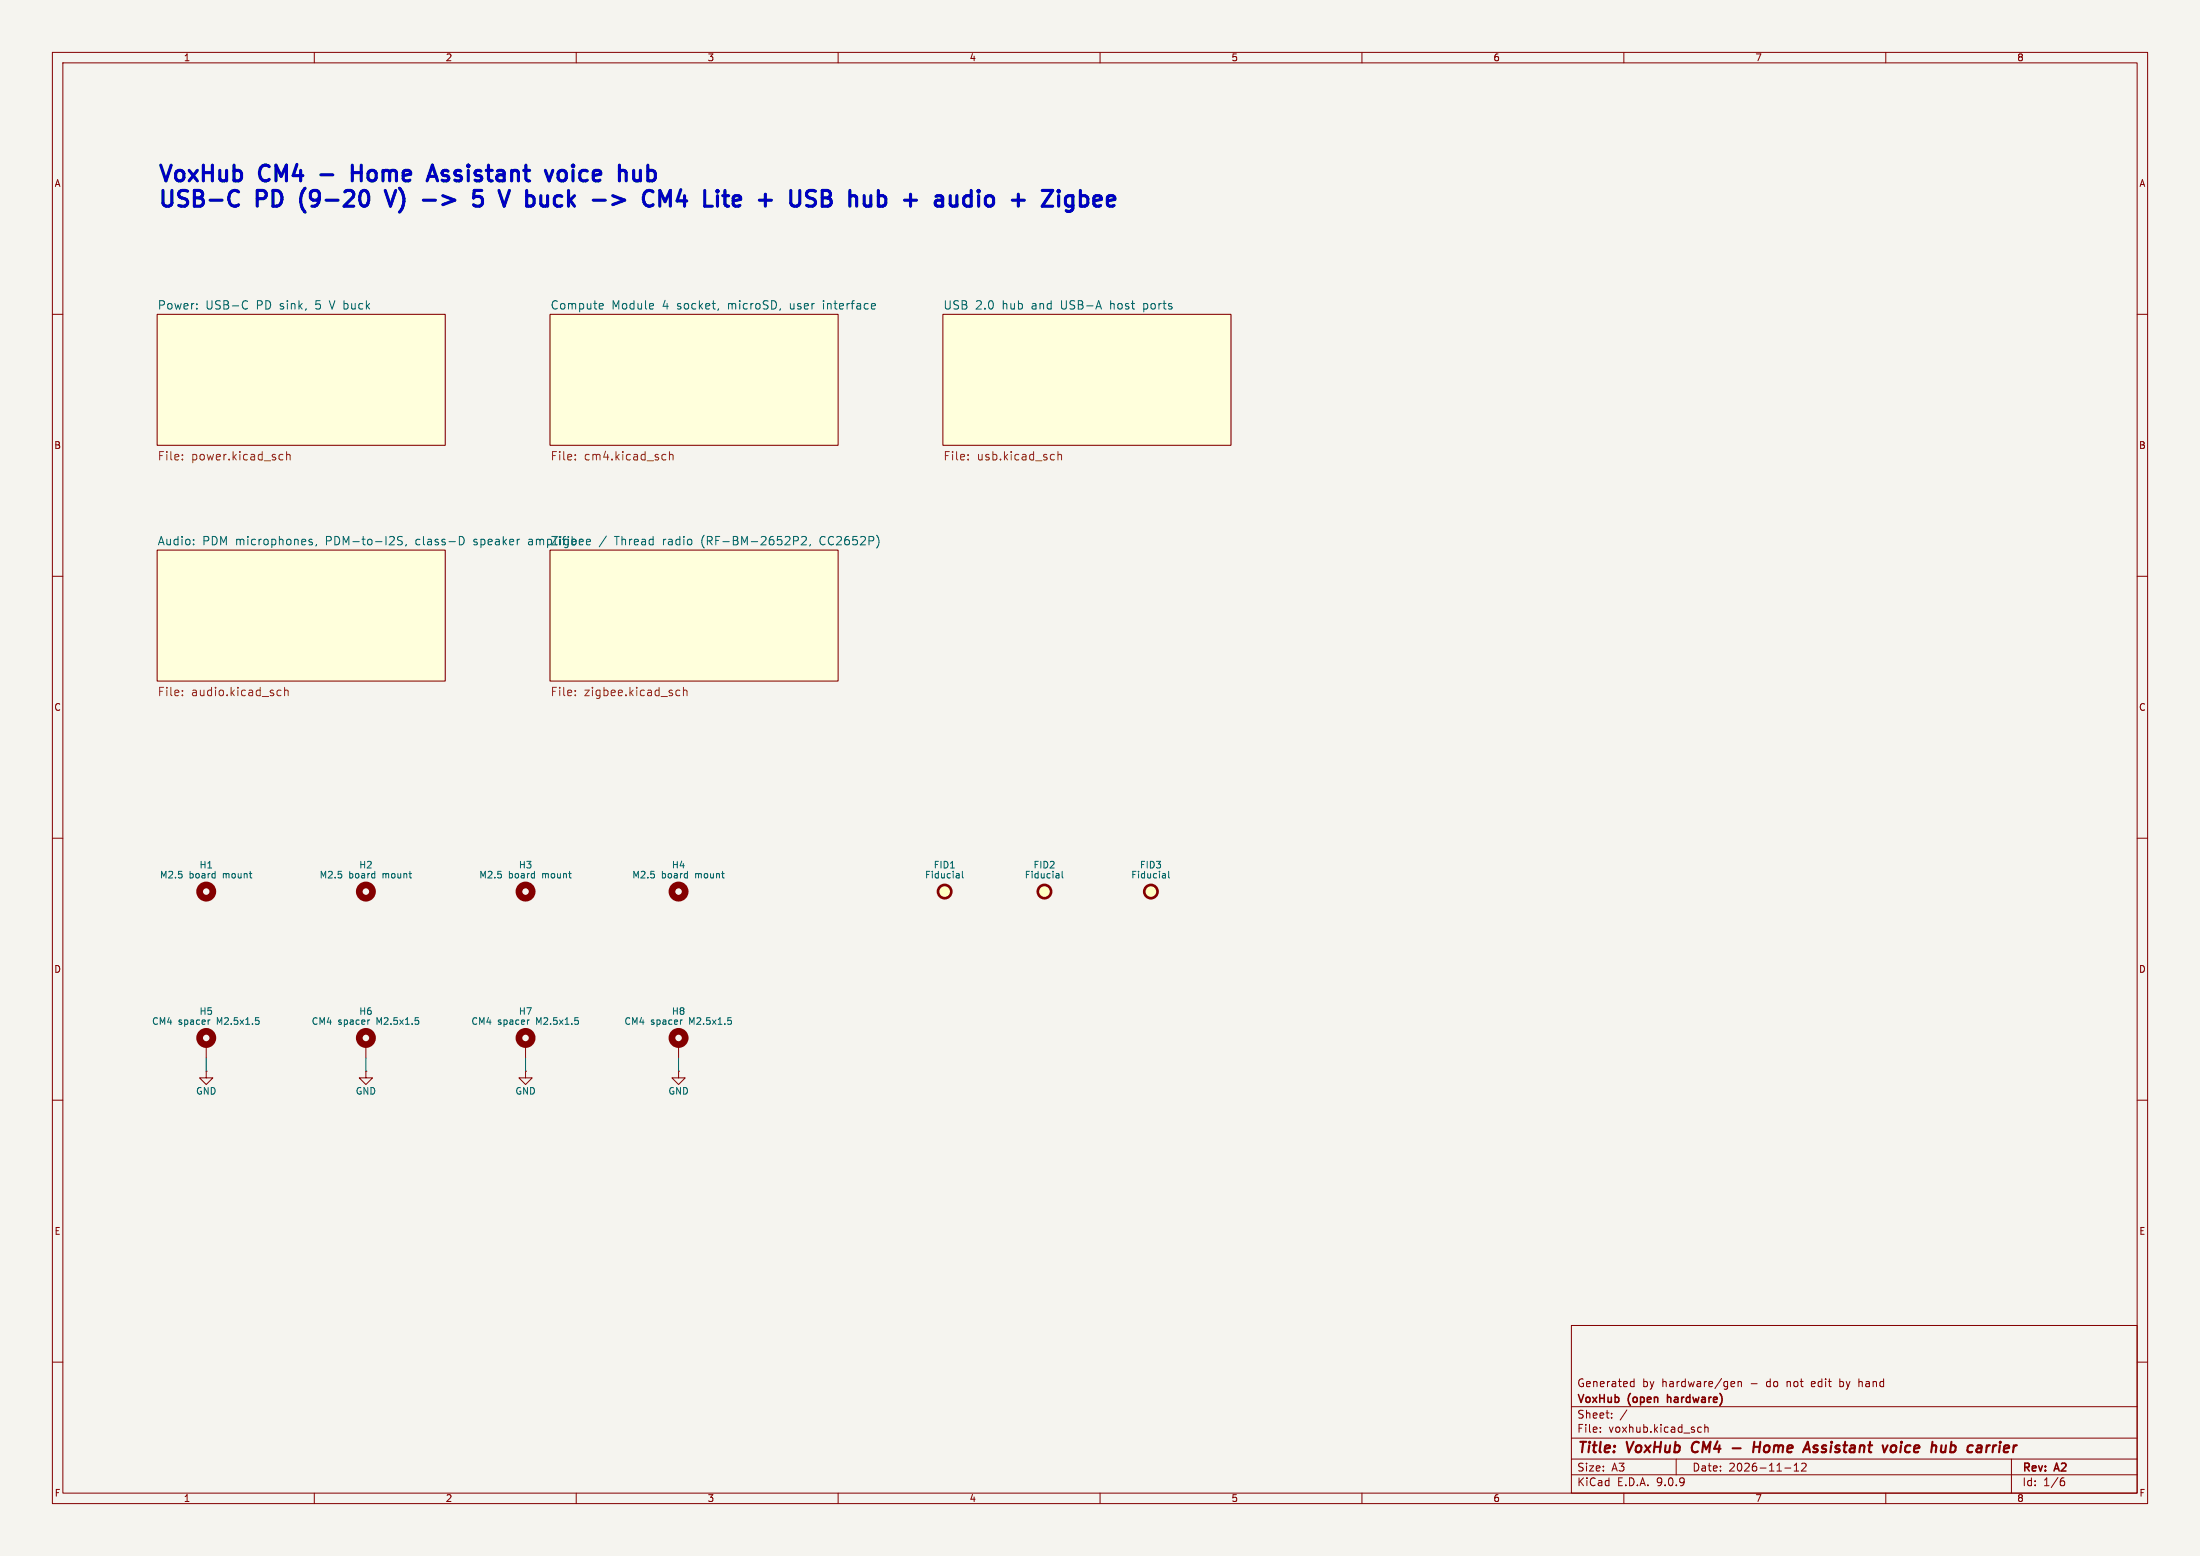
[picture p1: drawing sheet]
(kicad_sch
 (version 20250114)
 (generator "eeschema")
 (generator_version "9.0")
 (paper "A3")
 (title_block
  (title "VoxHub CM4 - Home Assistant voice hub carrier")
  (date "2026-11-12")
  (rev "A2")
  (company "VoxHub (open hardware)")
  (comment 1 "Generated by hardware/gen - do not edit by hand"))
 (lib_symbols
  (symbol "voxhub:Fiducial" (exclude_from_sim no) (in_bom no) (on_board yes)
   (property "Reference" "FID" (at 0 5.08 0) (effects (font (size 1.27 1.27))))
   (property "Value" "Fiducial" (at 0 3.175 0) (effects (font (size 1.27 1.27))))
   (property "Footprint" "" (at 0 0 0) (effects (font (size 1.27 1.27)) (hide yes)))
   (property "Datasheet" "~" (at 0 0 0) (effects (font (size 1.27 1.27)) (hide yes)))
   (property "Description" "Fiducial Marker" (at 0 0 0) (effects (font (size 1.27 1.27)) (hide yes)))
   (symbol "Fiducial_0_1"
    (circle (center 0 0) (radius 1.27) (stroke (width 0.508) (type default)) (fill (type background))))
   (embedded_fonts no))
  (symbol "voxhub:GND"
   (power)
   (pin_numbers (hide yes))
   (pin_names (offset 0) (hide yes)) (exclude_from_sim no) (in_bom yes) (on_board yes)
   (property "Reference" "#PWR" (at 0 -6.35 0) (effects (font (size 1.27 1.27)) (hide yes)))
   (property "Value" "GND" (at 0 -3.81 0) (effects (font (size 1.27 1.27))))
   (property "Footprint" "" (at 0 0 0) (effects (font (size 1.27 1.27)) (hide yes)))
   (property "Datasheet" "" (at 0 0 0) (effects (font (size 1.27 1.27)) (hide yes)))
   (property "Description" "Power symbol creates a global label with name \"GND\" , ground" (at 0 0 0) (effects (font (size 1.27 1.27)) (hide yes)))
   (symbol "GND_0_1"
    (polyline (pts (xy 0 0) (xy 0 -1.27) (xy 1.27 -1.27) (xy 0 -2.54) (xy -1.27 -1.27) (xy 0 -1.27)) (stroke (width 0) (type default)) (fill (type none))))
   (symbol "GND_1_1"
    (pin power_in line (at 0 0 270) (length 0) (name "~" (effects (font (size 1.27 1.27)))) (number "1" (effects (font (size 1.27 1.27))))))
   (embedded_fonts no))
  (symbol "voxhub:MountingHole"
   (pin_names (offset 1.016)) (exclude_from_sim no) (in_bom no) (on_board yes)
   (property "Reference" "H" (at 0 5.08 0) (effects (font (size 1.27 1.27))))
   (property "Value" "MountingHole" (at 0 3.175 0) (effects (font (size 1.27 1.27))))
   (property "Footprint" "" (at 0 0 0) (effects (font (size 1.27 1.27)) (hide yes)))
   (property "Datasheet" "~" (at 0 0 0) (effects (font (size 1.27 1.27)) (hide yes)))
   (property "Description" "Mounting Hole without connection" (at 0 0 0) (effects (font (size 1.27 1.27)) (hide yes)))
   (symbol "MountingHole_0_1"
    (circle (center 0 0) (radius 1.27) (stroke (width 1.27) (type default)) (fill (type none))))
   (embedded_fonts no))
  (symbol "voxhub:MountingHole_Pad"
   (pin_numbers (hide yes))
   (pin_names (offset 1.016) (hide yes)) (exclude_from_sim no) (in_bom no) (on_board yes)
   (property "Reference" "H" (at 0 6.35 0) (effects (font (size 1.27 1.27))))
   (property "Value" "MountingHole_Pad" (at 0 4.445 0) (effects (font (size 1.27 1.27))))
   (property "Footprint" "" (at 0 0 0) (effects (font (size 1.27 1.27)) (hide yes)))
   (property "Datasheet" "~" (at 0 0 0) (effects (font (size 1.27 1.27)) (hide yes)))
   (property "Description" "Mounting Hole with connection" (at 0 0 0) (effects (font (size 1.27 1.27)) (hide yes)))
   (symbol "MountingHole_Pad_0_1"
    (circle (center 0 1.27) (radius 1.27) (stroke (width 1.27) (type default)) (fill (type none))))
   (symbol "MountingHole_Pad_1_1"
    (pin input line (at 0 -2.54 90) (length 2.54) (name "1" (effects (font (size 1.27 1.27)))) (number "1" (effects (font (size 1.27 1.27))))))
   (embedded_fonts no)))
 (text "VoxHub CM4 - Home Assistant voice hub\nUSB-C PD (9-20 V) -> 5 V buck -> CM4 Lite + USB hub + audio + Zigbee"
  (exclude_from_sim no)
  (at 30 40 0)
  (effects (font (size 3 3) (bold yes)) (justify left bottom)))
 (symbol
  (lib_id "voxhub:MountingHole")
  (at 39.37 170.18 0)
  (unit 1)
  (exclude_from_sim no)
  (in_bom no)
  (on_board yes)
  (dnp no)
  (property "Reference" "H1" (at 39.37 165.1 0) (effects (font (size 1.27 1.27))))
  (property "Value" "M2.5 board mount" (at 39.37 167.005 0) (effects (font (size 1.27 1.27))))
  (property "Footprint" "MountingHole:MountingHole_2.7mm_M2.5" (at 39.37 170.18 0) (effects (font (size 1.27 1.27)) (hide yes)))
  (property "Datasheet" "~" (at 39.37 170.18 0) (effects (font (size 1.27 1.27)) (hide yes)))
  (property "Description" "Mounting Hole without connection" (at 39.37 170.18 0) (effects (font (size 1.27 1.27)) (hide yes)))
  (property "MPN" "" (at 39.37 170.18 0) (effects (font (size 1.27 1.27)) (hide yes)))
  (property "Manufacturer" "" (at 39.37 170.18 0) (effects (font (size 1.27 1.27)) (hide yes)))
  (property "PartDescription" "PCB mounting hole" (at 39.37 170.18 0) (effects (font (size 1.27 1.27)) (hide yes))))
 (symbol
  (lib_id "voxhub:MountingHole")
  (at 69.85 170.18 0)
  (unit 1)
  (exclude_from_sim no)
  (in_bom no)
  (on_board yes)
  (dnp no)
  (property "Reference" "H2" (at 69.85 165.1 0) (effects (font (size 1.27 1.27))))
  (property "Value" "M2.5 board mount" (at 69.85 167.005 0) (effects (font (size 1.27 1.27))))
  (property "Footprint" "MountingHole:MountingHole_2.7mm_M2.5" (at 69.85 170.18 0) (effects (font (size 1.27 1.27)) (hide yes)))
  (property "Datasheet" "~" (at 69.85 170.18 0) (effects (font (size 1.27 1.27)) (hide yes)))
  (property "Description" "Mounting Hole without connection" (at 69.85 170.18 0) (effects (font (size 1.27 1.27)) (hide yes)))
  (property "MPN" "" (at 69.85 170.18 0) (effects (font (size 1.27 1.27)) (hide yes)))
  (property "Manufacturer" "" (at 69.85 170.18 0) (effects (font (size 1.27 1.27)) (hide yes)))
  (property "PartDescription" "PCB mounting hole" (at 69.85 170.18 0) (effects (font (size 1.27 1.27)) (hide yes))))
 (symbol
  (lib_id "voxhub:MountingHole")
  (at 100.33 170.18 0)
  (unit 1)
  (exclude_from_sim no)
  (in_bom no)
  (on_board yes)
  (dnp no)
  (property "Reference" "H3" (at 100.33 165.1 0) (effects (font (size 1.27 1.27))))
  (property "Value" "M2.5 board mount" (at 100.33 167.005 0) (effects (font (size 1.27 1.27))))
  (property "Footprint" "MountingHole:MountingHole_2.7mm_M2.5" (at 100.33 170.18 0) (effects (font (size 1.27 1.27)) (hide yes)))
  (property "Datasheet" "~" (at 100.33 170.18 0) (effects (font (size 1.27 1.27)) (hide yes)))
  (property "Description" "Mounting Hole without connection" (at 100.33 170.18 0) (effects (font (size 1.27 1.27)) (hide yes)))
  (property "MPN" "" (at 100.33 170.18 0) (effects (font (size 1.27 1.27)) (hide yes)))
  (property "Manufacturer" "" (at 100.33 170.18 0) (effects (font (size 1.27 1.27)) (hide yes)))
  (property "PartDescription" "PCB mounting hole" (at 100.33 170.18 0) (effects (font (size 1.27 1.27)) (hide yes))))
 (symbol
  (lib_id "voxhub:MountingHole")
  (at 129.54 170.18 0)
  (unit 1)
  (exclude_from_sim no)
  (in_bom no)
  (on_board yes)
  (dnp no)
  (property "Reference" "H4" (at 129.54 165.1 0) (effects (font (size 1.27 1.27))))
  (property "Value" "M2.5 board mount" (at 129.54 167.005 0) (effects (font (size 1.27 1.27))))
  (property "Footprint" "MountingHole:MountingHole_2.7mm_M2.5" (at 129.54 170.18 0) (effects (font (size 1.27 1.27)) (hide yes)))
  (property "Datasheet" "~" (at 129.54 170.18 0) (effects (font (size 1.27 1.27)) (hide yes)))
  (property "Description" "Mounting Hole without connection" (at 129.54 170.18 0) (effects (font (size 1.27 1.27)) (hide yes)))
  (property "MPN" "" (at 129.54 170.18 0) (effects (font (size 1.27 1.27)) (hide yes)))
  (property "Manufacturer" "" (at 129.54 170.18 0) (effects (font (size 1.27 1.27)) (hide yes)))
  (property "PartDescription" "PCB mounting hole" (at 129.54 170.18 0) (effects (font (size 1.27 1.27)) (hide yes))))
 (symbol
  (lib_id "voxhub:MountingHole_Pad")
  (at 39.37 199.39 0)
  (unit 1)
  (exclude_from_sim no)
  (in_bom yes)
  (on_board yes)
  (dnp no)
  (property "Reference" "H5" (at 39.37 193.04 0) (effects (font (size 1.27 1.27))))
  (property "Value" "CM4 spacer M2.5x1.5" (at 39.37 194.945 0) (effects (font (size 1.27 1.27))))
  (property "Footprint" "Mounting_Wuerth:Mounting_Wuerth_WA-SMSI-M2.5_H1.5mm_9774015151" (at 39.37 199.39 0) (effects (font (size 1.27 1.27)) (hide yes)))
  (property "Datasheet" "~" (at 39.37 199.39 0) (effects (font (size 1.27 1.27)) (hide yes)))
  (property "Description" "Mounting Hole with connection" (at 39.37 199.39 0) (effects (font (size 1.27 1.27)) (hide yes)))
  (property "Manufacturer" "Wurth Elektronik" (at 39.37 199.39 0) (effects (font (size 1.27 1.27)) (hide yes)))
  (property "MPN" "9774015151R" (at 39.37 199.39 0) (effects (font (size 1.27 1.27)) (hide yes)))
  (property "PartDescription" "SMT spacer M2.5 internal thread, 1.5mm" (at 39.37 199.39 0) (effects (font (size 1.27 1.27)) (hide yes)))
  (pin "1"))
 (wire
  (pts (xy 39.37 201.93) (xy 39.37 204.47))
  (stroke (width 0) (type default)))
 (symbol
  (lib_id "voxhub:GND")
  (at 39.37 204.47 0)
  (unit 1)
  (exclude_from_sim no)
  (in_bom no)
  (on_board yes)
  (dnp no)
  (property "Reference" "#PWR101" (at 39.37 210.82 0) (effects (font (size 1.27 1.27)) (hide yes)))
  (property "Value" "GND" (at 39.37 208.27 0) (effects (font (size 1.27 1.27))))
  (property "Footprint" "" (at 39.37 204.47 0) (effects (font (size 1.27 1.27)) (hide yes)))
  (property "Datasheet" "" (at 39.37 204.47 0) (effects (font (size 1.27 1.27)) (hide yes)))
  (property "Description" "Power symbol creates a global label with name \"GND\" , ground" (at 39.37 204.47 0) (effects (font (size 1.27 1.27)) (hide yes)))
  (pin "1"))
 (symbol
  (lib_id "voxhub:MountingHole_Pad")
  (at 69.85 199.39 0)
  (unit 1)
  (exclude_from_sim no)
  (in_bom yes)
  (on_board yes)
  (dnp no)
  (property "Reference" "H6" (at 69.85 193.04 0) (effects (font (size 1.27 1.27))))
  (property "Value" "CM4 spacer M2.5x1.5" (at 69.85 194.945 0) (effects (font (size 1.27 1.27))))
  (property "Footprint" "Mounting_Wuerth:Mounting_Wuerth_WA-SMSI-M2.5_H1.5mm_9774015151" (at 69.85 199.39 0) (effects (font (size 1.27 1.27)) (hide yes)))
  (property "Datasheet" "~" (at 69.85 199.39 0) (effects (font (size 1.27 1.27)) (hide yes)))
  (property "Description" "Mounting Hole with connection" (at 69.85 199.39 0) (effects (font (size 1.27 1.27)) (hide yes)))
  (property "Manufacturer" "Wurth Elektronik" (at 69.85 199.39 0) (effects (font (size 1.27 1.27)) (hide yes)))
  (property "MPN" "9774015151R" (at 69.85 199.39 0) (effects (font (size 1.27 1.27)) (hide yes)))
  (property "PartDescription" "SMT spacer M2.5 internal thread, 1.5mm" (at 69.85 199.39 0) (effects (font (size 1.27 1.27)) (hide yes)))
  (pin "1"))
 (wire
  (pts (xy 69.85 201.93) (xy 69.85 204.47))
  (stroke (width 0) (type default)))
 (symbol
  (lib_id "voxhub:GND")
  (at 69.85 204.47 0)
  (unit 1)
  (exclude_from_sim no)
  (in_bom no)
  (on_board yes)
  (dnp no)
  (property "Reference" "#PWR102" (at 69.85 210.82 0) (effects (font (size 1.27 1.27)) (hide yes)))
  (property "Value" "GND" (at 69.85 208.27 0) (effects (font (size 1.27 1.27))))
  (property "Footprint" "" (at 69.85 204.47 0) (effects (font (size 1.27 1.27)) (hide yes)))
  (property "Datasheet" "" (at 69.85 204.47 0) (effects (font (size 1.27 1.27)) (hide yes)))
  (property "Description" "Power symbol creates a global label with name \"GND\" , ground" (at 69.85 204.47 0) (effects (font (size 1.27 1.27)) (hide yes)))
  (pin "1"))
 (symbol
  (lib_id "voxhub:MountingHole_Pad")
  (at 100.33 199.39 0)
  (unit 1)
  (exclude_from_sim no)
  (in_bom yes)
  (on_board yes)
  (dnp no)
  (property "Reference" "H7" (at 100.33 193.04 0) (effects (font (size 1.27 1.27))))
  (property "Value" "CM4 spacer M2.5x1.5" (at 100.33 194.945 0) (effects (font (size 1.27 1.27))))
  (property "Footprint" "Mounting_Wuerth:Mounting_Wuerth_WA-SMSI-M2.5_H1.5mm_9774015151" (at 100.33 199.39 0) (effects (font (size 1.27 1.27)) (hide yes)))
  (property "Datasheet" "~" (at 100.33 199.39 0) (effects (font (size 1.27 1.27)) (hide yes)))
  (property "Description" "Mounting Hole with connection" (at 100.33 199.39 0) (effects (font (size 1.27 1.27)) (hide yes)))
  (property "Manufacturer" "Wurth Elektronik" (at 100.33 199.39 0) (effects (font (size 1.27 1.27)) (hide yes)))
  (property "MPN" "9774015151R" (at 100.33 199.39 0) (effects (font (size 1.27 1.27)) (hide yes)))
  (property "PartDescription" "SMT spacer M2.5 internal thread, 1.5mm" (at 100.33 199.39 0) (effects (font (size 1.27 1.27)) (hide yes)))
  (pin "1"))
 (wire
  (pts (xy 100.33 201.93) (xy 100.33 204.47))
  (stroke (width 0) (type default)))
 (symbol
  (lib_id "voxhub:GND")
  (at 100.33 204.47 0)
  (unit 1)
  (exclude_from_sim no)
  (in_bom no)
  (on_board yes)
  (dnp no)
  (property "Reference" "#PWR103" (at 100.33 210.82 0) (effects (font (size 1.27 1.27)) (hide yes)))
  (property "Value" "GND" (at 100.33 208.27 0) (effects (font (size 1.27 1.27))))
  (property "Footprint" "" (at 100.33 204.47 0) (effects (font (size 1.27 1.27)) (hide yes)))
  (property "Datasheet" "" (at 100.33 204.47 0) (effects (font (size 1.27 1.27)) (hide yes)))
  (property "Description" "Power symbol creates a global label with name \"GND\" , ground" (at 100.33 204.47 0) (effects (font (size 1.27 1.27)) (hide yes)))
  (pin "1"))
 (symbol
  (lib_id "voxhub:MountingHole_Pad")
  (at 129.54 199.39 0)
  (unit 1)
  (exclude_from_sim no)
  (in_bom yes)
  (on_board yes)
  (dnp no)
  (property "Reference" "H8" (at 129.54 193.04 0) (effects (font (size 1.27 1.27))))
  (property "Value" "CM4 spacer M2.5x1.5" (at 129.54 194.945 0) (effects (font (size 1.27 1.27))))
  (property "Footprint" "Mounting_Wuerth:Mounting_Wuerth_WA-SMSI-M2.5_H1.5mm_9774015151" (at 129.54 199.39 0) (effects (font (size 1.27 1.27)) (hide yes)))
  (property "Datasheet" "~" (at 129.54 199.39 0) (effects (font (size 1.27 1.27)) (hide yes)))
  (property "Description" "Mounting Hole with connection" (at 129.54 199.39 0) (effects (font (size 1.27 1.27)) (hide yes)))
  (property "Manufacturer" "Wurth Elektronik" (at 129.54 199.39 0) (effects (font (size 1.27 1.27)) (hide yes)))
  (property "MPN" "9774015151R" (at 129.54 199.39 0) (effects (font (size 1.27 1.27)) (hide yes)))
  (property "PartDescription" "SMT spacer M2.5 internal thread, 1.5mm" (at 129.54 199.39 0) (effects (font (size 1.27 1.27)) (hide yes)))
  (pin "1"))
 (wire
  (pts (xy 129.54 201.93) (xy 129.54 204.47))
  (stroke (width 0) (type default)))
 (symbol
  (lib_id "voxhub:GND")
  (at 129.54 204.47 0)
  (unit 1)
  (exclude_from_sim no)
  (in_bom no)
  (on_board yes)
  (dnp no)
  (property "Reference" "#PWR104" (at 129.54 210.82 0) (effects (font (size 1.27 1.27)) (hide yes)))
  (property "Value" "GND" (at 129.54 208.27 0) (effects (font (size 1.27 1.27))))
  (property "Footprint" "" (at 129.54 204.47 0) (effects (font (size 1.27 1.27)) (hide yes)))
  (property "Datasheet" "" (at 129.54 204.47 0) (effects (font (size 1.27 1.27)) (hide yes)))
  (property "Description" "Power symbol creates a global label with name \"GND\" , ground" (at 129.54 204.47 0) (effects (font (size 1.27 1.27)) (hide yes)))
  (pin "1"))
 (symbol
  (lib_id "voxhub:Fiducial")
  (at 180.34 170.18 0)
  (unit 1)
  (exclude_from_sim no)
  (in_bom no)
  (on_board yes)
  (dnp no)
  (property "Reference" "FID1" (at 180.34 165.1 0) (effects (font (size 1.27 1.27))))
  (property "Value" "Fiducial" (at 180.34 167.005 0) (effects (font (size 1.27 1.27))))
  (property "Footprint" "Fiducial:Fiducial_1mm_Mask2mm" (at 180.34 170.18 0) (effects (font (size 1.27 1.27)) (hide yes)))
  (property "Datasheet" "~" (at 180.34 170.18 0) (effects (font (size 1.27 1.27)) (hide yes)))
  (property "Description" "Fiducial Marker" (at 180.34 170.18 0) (effects (font (size 1.27 1.27)) (hide yes)))
  (property "MPN" "" (at 180.34 170.18 0) (effects (font (size 1.27 1.27)) (hide yes)))
  (property "Manufacturer" "" (at 180.34 170.18 0) (effects (font (size 1.27 1.27)) (hide yes)))
  (property "PartDescription" "Fiducial" (at 180.34 170.18 0) (effects (font (size 1.27 1.27)) (hide yes))))
 (symbol
  (lib_id "voxhub:Fiducial")
  (at 199.39 170.18 0)
  (unit 1)
  (exclude_from_sim no)
  (in_bom no)
  (on_board yes)
  (dnp no)
  (property "Reference" "FID2" (at 199.39 165.1 0) (effects (font (size 1.27 1.27))))
  (property "Value" "Fiducial" (at 199.39 167.005 0) (effects (font (size 1.27 1.27))))
  (property "Footprint" "Fiducial:Fiducial_1mm_Mask2mm" (at 199.39 170.18 0) (effects (font (size 1.27 1.27)) (hide yes)))
  (property "Datasheet" "~" (at 199.39 170.18 0) (effects (font (size 1.27 1.27)) (hide yes)))
  (property "Description" "Fiducial Marker" (at 199.39 170.18 0) (effects (font (size 1.27 1.27)) (hide yes)))
  (property "MPN" "" (at 199.39 170.18 0) (effects (font (size 1.27 1.27)) (hide yes)))
  (property "Manufacturer" "" (at 199.39 170.18 0) (effects (font (size 1.27 1.27)) (hide yes)))
  (property "PartDescription" "Fiducial" (at 199.39 170.18 0) (effects (font (size 1.27 1.27)) (hide yes))))
 (symbol
  (lib_id "voxhub:Fiducial")
  (at 219.71 170.18 0)
  (unit 1)
  (exclude_from_sim no)
  (in_bom no)
  (on_board yes)
  (dnp no)
  (property "Reference" "FID3" (at 219.71 165.1 0) (effects (font (size 1.27 1.27))))
  (property "Value" "Fiducial" (at 219.71 167.005 0) (effects (font (size 1.27 1.27))))
  (property "Footprint" "Fiducial:Fiducial_1mm_Mask2mm" (at 219.71 170.18 0) (effects (font (size 1.27 1.27)) (hide yes)))
  (property "Datasheet" "~" (at 219.71 170.18 0) (effects (font (size 1.27 1.27)) (hide yes)))
  (property "Description" "Fiducial Marker" (at 219.71 170.18 0) (effects (font (size 1.27 1.27)) (hide yes)))
  (property "MPN" "" (at 219.71 170.18 0) (effects (font (size 1.27 1.27)) (hide yes)))
  (property "Manufacturer" "" (at 219.71 170.18 0) (effects (font (size 1.27 1.27)) (hide yes)))
  (property "PartDescription" "Fiducial" (at 219.71 170.18 0) (effects (font (size 1.27 1.27)) (hide yes))))
 (sheet
  (at 30 60)
  (size 55 25)
  (exclude_from_sim no)
  (in_bom yes)
  (on_board yes)
  (dnp no)
  (fields_autoplaced yes)
  (stroke (width 0.2) (type solid))
  (fill (color 255 255 220 1))
  (property "Sheetname" "Power: USB-C PD sink, 5 V buck" (at 30 59.2 0) (effects (font (size 1.6 1.6)) (justify left bottom)))
  (property "Sheetfile" "power.kicad_sch" (at 30 88 0) (effects (font (size 1.6 1.6)) (justify left bottom))))
 (sheet
  (at 105 60)
  (size 55 25)
  (exclude_from_sim no)
  (in_bom yes)
  (on_board yes)
  (dnp no)
  (fields_autoplaced yes)
  (stroke (width 0.2) (type solid))
  (fill (color 255 255 220 1))
  (property "Sheetname" "Compute Module 4 socket, microSD, user interface" (at 105 59.2 0) (effects (font (size 1.6 1.6)) (justify left bottom)))
  (property "Sheetfile" "cm4.kicad_sch" (at 105 88 0) (effects (font (size 1.6 1.6)) (justify left bottom))))
 (sheet
  (at 180 60)
  (size 55 25)
  (exclude_from_sim no)
  (in_bom yes)
  (on_board yes)
  (dnp no)
  (fields_autoplaced yes)
  (stroke (width 0.2) (type solid))
  (fill (color 255 255 220 1))
  (property "Sheetname" "USB 2.0 hub and USB-A host ports" (at 180 59.2 0) (effects (font (size 1.6 1.6)) (justify left bottom)))
  (property "Sheetfile" "usb.kicad_sch" (at 180 88 0) (effects (font (size 1.6 1.6)) (justify left bottom))))
 (sheet
  (at 30 105)
  (size 55 25)
  (exclude_from_sim no)
  (in_bom yes)
  (on_board yes)
  (dnp no)
  (fields_autoplaced yes)
  (stroke (width 0.2) (type solid))
  (fill (color 255 255 220 1))
  (property "Sheetname" "Audio: PDM microphones, PDM-to-I2S, class-D speaker amplifier" (at 30 104.2 0) (effects (font (size 1.6 1.6)) (justify left bottom)))
  (property "Sheetfile" "audio.kicad_sch" (at 30 133 0) (effects (font (size 1.6 1.6)) (justify left bottom))))
 (sheet
  (at 105 105)
  (size 55 25)
  (exclude_from_sim no)
  (in_bom yes)
  (on_board yes)
  (dnp no)
  (fields_autoplaced yes)
  (stroke (width 0.2) (type solid))
  (fill (color 255 255 220 1))
  (property "Sheetname" "Zigbee / Thread radio (RF-BM-2652P2, CC2652P)" (at 105 104.2 0) (effects (font (size 1.6 1.6)) (justify left bottom)))
  (property "Sheetfile" "zigbee.kicad_sch" (at 105 133 0) (effects (font (size 1.6 1.6)) (justify left bottom))))
 (sheet_instances (path "" (page "1")))
 (embedded_fonts no))
